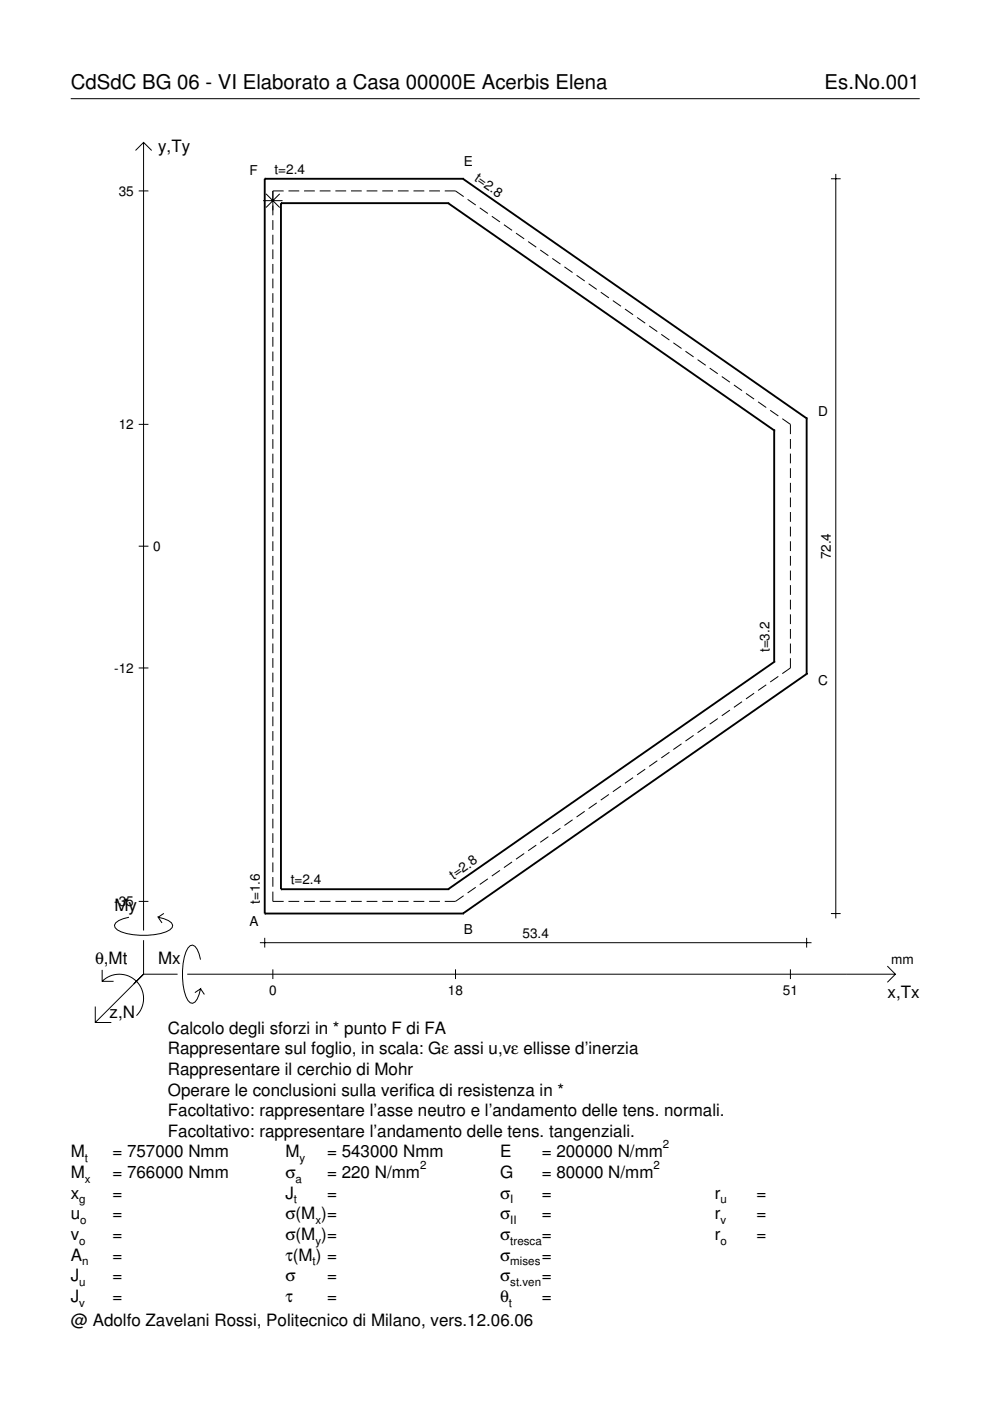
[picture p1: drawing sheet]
<svg xmlns="http://www.w3.org/2000/svg" width="210mm" height="297mm" viewBox="0 0 210 297" stroke-linecap="round" stroke-linejoin="round" font-family="sans-serif">
<g fill="none" stroke="#000" stroke-width=".21">
<path d="M15 20.9h180M28.7 31.9l1.7-1.7 1.8 1.7M30.4 30.2v167.1M176.2 37.9h2M177.2 36.9v157.8M29.4 40.5h2.1M55.8 42.5h4.1M56.4 41.1l2.9 2.9M57.8 46.7v2M57.8 49.8v2M57.8 52.9v2M57.8 56v2"/>
<path d="M57.8 59.1v2M59.3 41.1l-2.9 2.9M60.1 40.5h-2.3v5.1M61.2 40.5h2.2M64.5 40.5h2.3M67.8 40.5h2.3M71.1 40.5h2.3M74.4 40.5h2.3M77.7 40.5h2.3M81 40.5h2.3M84.4 40.5h2.2M87.7 40.5h2.3"/>
<path d="M91 40.5h2.3M94.3 40.5h2.3l1.7 1.2M99.1 42.3l1.8 1.2M101.7 44.1l1.7 1.2M104.3 45.9l1.7 1.2M106.8 47.6l1.8 1.2M109.4 49.4l1.7 1.2M112 51.2l1.7 1.2M114.5 53l1.8 1.2M117.1 54.8l1.7 1.2M119.7 56.6l1.7 1.2M122.2 58.4l1.8 1.2"/>
<path d="M57.8 62.2v2M57.8 65.2v2.1M57.8 68.3v2.1M57.8 71.4v2.1M57.8 74.5v2.1M57.8 77.6v2.1M124.8 60.2l1.7 1.2M127.4 62l1.7 1.2M129.9 63.7l1.8 1.2M132.5 65.5l1.7 1.2M135.1 67.3l1.7 1.2M137.6 69.1l1.8 1.2"/>
<path d="M140.2 70.9l1.7 1.2M142.8 72.7l1.7 1.2M145.3 74.5l1.8 1.2M147.9 76.3l1.7 1.2M150.5 78l1.7 1.2M153 79.8l1.8 1.2M29.4 90h2.1M57.8 80.7v2.1M57.8 83.8v2.1M57.8 86.9v2.1M57.8 90v2.1M57.8 93.1v2.1"/>
<path d="M57.8 96.2v2.1M57.8 99.3v2.1M155.6 81.6l1.7 1.2M158.2 83.4l1.7 1.2M160.7 85.2l1.8 1.2M163.3 87l1.7 1.2M165.9 88.8l1.7 1.2v2M167.6 93.1v2M167.6 96.2v2M167.6 99.3v2M29.4 115.8h2.1M57.8 102.4v2.1"/>
<path d="M57.8 105.5v2M57.8 108.6v2M57.8 111.7v2M57.8 114.8v2M57.8 117.9v2M167.6 102.4v2M167.6 105.5v2M167.6 108.6v2M167.6 111.7v2M167.6 114.8v2M167.6 117.9v2M57.8 121v2"/>
<path d="M57.8 124.1v2M57.8 127.1v2.1M57.8 130.2v2.1M57.8 133.3v2.1M57.8 136.4v2.1M57.8 139.5v2.1M167.6 121v2M167.6 124.1v2M167.6 127.2v2M167.6 130.3v2M167.6 133.4v2M167.6 136.5v2"/>
<path d="M167.6 139.6v2l-1.7 1.2M29.4 141.6h2.1M57.8 142.6v2.1M57.8 145.7v2.1M57.8 148.8v2.1M57.8 151.9v2.1M57.8 155v2.1M57.8 158.1v2.1M141.9 159.5l-1.7 1.2M144.5 157.7l-1.7 1.2M147.1 155.9l-1.8 1.2M149.6 154.1l-1.7 1.2"/>
<path d="M152.2 152.4l-1.7 1.2M154.8 150.6l-1.8 1.2M157.3 148.8l-1.7 1.2M159.9 147l-1.7 1.2M162.5 145.2l-1.8 1.2M165 143.4l-1.7 1.2M57.8 161.2v2.1M57.8 164.3v2.1M57.8 167.4v2M57.8 170.5v2M57.8 173.6v2M57.8 176.7v2"/>
<path d="M57.8 179.8v2M113.7 179.2l-1.7 1.2M116.3 177.4l-1.8 1.2M118.8 175.6l-1.7 1.2M121.4 173.8l-1.7 1.2M124 172l-1.8 1.2M126.5 170.2l-1.7 1.2M129.1 168.4l-1.7 1.2M131.7 166.7l-1.8 1.2M134.2 164.9l-1.7 1.2M136.8 163.1l-1.7 1.2M139.4 161.3l-1.8 1.2"/>
<path d="M27.3 194.5a3.6 3.6 0 0 0-3 1.7l.1 .5a5.6 5.6 0 0 0 3.8 1.5 13.4 13.4 0 0 0 7.8-1l.5-.5 .1-.5a3.6 3.6 0 0 0-3.1-1.7l.8 1.2M29.4 191.1h2.1M30.4 199.3v7.3M34.7 193.7l-1.2 .8M55.1 199.9h117M56.1 198.8v2.1M57.8 189v2.1h2.3M57.8 182.9v2M57.8 186v2M61.2 191.1h2.2M64.5 191.1h2.3M67.8 191.1h2.3"/>
<path d="M71.1 191.1h2.3M74.4 191.1h2.3M77.7 191.1h2.3M81 191.1h2.3M84.4 191.1h2.2M87.7 191.1h2.3M91 191.1h2.3M98.3 189.9l-1.7 1.2h-2.3M100.9 188.1l-1.8 1.2M103.4 186.3l-1.7 1.2M106 184.5l-1.7 1.2M108.6 182.8l-1.8 1.2"/>
<path d="M111.1 181l-1.7 1.2M171 198.8v2.1M176.2 193.7h2M20.2 213.4v3.4h3.4M21.7 208.1a5.1 5.1 0 0 1 7.2 0 5.1 5.1 0 0 1 0 7.2M21.7 205.6v2.5h2.4M30.4 206.6l-10.2 10.2M30.4 206.6h7.2M39.7 206.6h150.1M42.5 203.5a3.6 3.6 0 0 0-1.7-3.1l-.5 .1a5.7 5.7 0 0 0-1.5 3.8 13.3 13.3 0 0 0 1 7.8l.5 .5 .5 .1a3.6 3.6 0 0 0 1.7-3.1l-1.2 .9M42.5 209.6l.8 1.3M57.8 205.5v2.1"/>
<path d="M96.6 205.5v2.1M167.6 205.5v2.1M188.1 204.8l1.7 1.8-1.7 1.7"/>
</g>
<g fill="none" stroke="#000" stroke-width=".4">
<path d="M56.1 37.9h.1M56.1 37.9h42M56.1 37.9v155.8M98.1 37.9h.1M98.1 37.9l72.9 50.8M59.6 43.1h.1M59.6 43.1h35.4M59.6 43.1v145.4M95 43.1h.1M95 43.1l69.1 48.2M164.1 91.3h.1M164.1 91.3v49"/>
<path d="M171 88.7h.1M171 88.7v54.2M164.1 140.3h.1M164.1 140.3l-69.1 48.2M171 142.9h.1M171 142.9l-72.9 50.8M56.1 193.7h.1M56.1 193.7h42M59.6 188.5h.1M59.6 188.5h35.4M95 188.5h.1M98.1 193.7h.1"/>
</g>
<g font-size="4.3">
<text x="15" y="18.9">CdSdC BG 06 - VI Elaborato a Casa 00000E Acerbis Elena</text>
<text x="174.8" y="18.9">Es.No.001</text>
</g>
<g font-size="3.6">
<text x="33.5" y="32.3">y,Ty</text>
<text x="24.3" y="193.2">My</text>
<text x="20.1" y="204.5">θ,Mt</text>
<text x="33.5" y="204.5">Mx</text>
<text x="23.2" y="215.8">z,N</text>
<text x="188.2" y="211.7">x,Tx</text>
<text x="35.6" y="219.2">Calcolo degli sforzi in * punto F di FA</text>
<text x="35.6" y="227.9">Rappresentare il cerchio di Mohr</text>
<text x="35.6" y="223.5">Rappresentare sul foglio, in scala: Gε assi u,vε ellisse d’inerzia</text>
<text x="35.6" y="232.3">Operare le conclusioni sulla verifica di resistenza in *</text>
<text x="35.6" y="236.7">Facoltativo: rappresentare l’asse neutro e l’andamento delle tens. normali.</text>
<text x="15" y="245.4">M</text>
<text x="23.8" y="245.4">= 757000 Nmm</text>
<text x="35.6" y="241">Facoltativo: rappresentare l’andamento delle tens. tangenziali.</text>
<text x="60.5" y="245.4">M</text>
<text x="69.3" y="245.4">= 543000 Nmm</text>
<text x="106" y="245.4">E</text>
<text x="114.9" y="245.4">= 200000 N/mm</text>
<text x="15" y="249.8">M</text>
<text x="23.8" y="249.8">= 766000 Nmm</text>
<text x="60.5" y="249.8">σ</text>
<text x="69.3" y="249.8">= 220 N/mm</text>
<text x="106" y="249.8">G</text>
<text x="114.9" y="249.8">= 80000 N/mm</text>
<text x="15" y="254.2">x</text>
<text x="23.8" y="254.2">=</text>
<text x="60.5" y="254.2">J</text>
<text x="69.3" y="254.2">=</text>
<text x="106" y="254.2">σ</text>
<text x="114.9" y="254.2">=</text>
<text x="151.5" y="254.2">r</text>
<text x="160.4" y="254.2">=</text>
<text x="15" y="258.5">u</text>
<text x="15" y="262.9">v</text>
<text x="23.8" y="258.5">=</text>
<text x="23.8" y="262.9">=</text>
<text x="60.5" y="262.9">σ(M )=</text>
<text x="60.5" y="258.5">σ(M )=</text>
<text x="106" y="258.5">σ</text>
<text x="106" y="262.9">σ</text>
<text x="114.9" y="258.5">=</text>
<text x="114.9" y="262.9">=</text>
<text x="151.5" y="258.5">r</text>
<text x="151.5" y="262.9">r</text>
<text x="160.4" y="258.5">=</text>
<text x="160.4" y="262.9">=</text>
<text x="15" y="267.3">A</text>
<text x="23.8" y="267.3">=</text>
<text x="60.5" y="267.3">τ(M ) =</text>
<text x="106" y="267.3">σ</text>
<text x="114.9" y="267.3">=</text>
<text x="15" y="271.7">J</text>
<text x="23.8" y="271.7">=</text>
<text x="60.5" y="271.7">σ</text>
<text x="69.3" y="271.7">=</text>
<text x="106" y="271.7">σ</text>
<text x="114.9" y="271.7">=</text>
<text x="15" y="281.2">@ Adolfo Zavelani Rossi, Politecnico di Milano, vers.12.06.06</text>
<text x="15" y="276">J</text>
<text x="23.8" y="276">=</text>
<text x="60.5" y="276">τ</text>
<text x="69.3" y="276">=</text>
<text x="106" y="276">θ</text>
<text x="114.9" y="276">=</text>
</g>
<g font-size="2.9">
<text x="98.4" y="35.3">E</text>
<text x="25.2" y="41.5">35</text>
<text x="52.9" y="37.2">F</text>
<text x="58.2" y="36.9">t=2.4</text>
<text x="100.4" y="38.2" transform="rotate(35 100.4 38.2)">t=2.8</text>
<text x="173.5" y="88.1">D</text>
<text x="25.2" y="91">12</text>
<text x="32.5" y="116.8">0</text>
<text x="176.2" y="118.6" transform="rotate(-90 176.2 118.6)">72.4</text>
<text x="24.2" y="142.6">-12</text>
<text x="163.1" y="138.3" transform="rotate(-90 163.1 138.3)">t=3.2</text>
<text x="173.5" y="145.3">C</text>
<text x="55.1" y="191.6" transform="rotate(-90 55.1 191.6)">t=1.6</text>
<text x="61.6" y="187.5">t=2.4</text>
<text x="96.1" y="186.5" transform="rotate(-35 96.1 186.5)">t=2.8</text>
<text x="24.2" y="192.1">-35</text>
<text x="52.9" y="196.2">A</text>
<text x="98.4" y="198.1">B</text>
<text x="110.8" y="198.8">53.4</text>
<text x="189" y="204.5">mm</text>
<text x="57" y="210.9">0</text>
<text x="95" y="210.9">18</text>
<text x="166" y="210.9">51</text>
</g>
<g font-size="2.4">
<text x="140.6" y="243.4">2</text>
<text x="18" y="246.4">t</text>
<text x="18" y="250.8">x</text>
<text x="62.7" y="250.8">a</text>
<text x="63.5" y="246.4">y</text>
<text x="89.1" y="247.8">2</text>
<text x="138.6" y="247.8">2</text>
<text x="16.8" y="255.2">g</text>
<text x="62.3" y="255.2">t</text>
<text x="108.2" y="255.2">I</text>
<text x="152.7" y="255.2">u</text>
<text x="16.8" y="263.9">o</text>
<text x="17" y="259.5">o</text>
<text x="66.9" y="259.5">x</text>
<text x="66.9" y="263.9">y</text>
<text x="108.2" y="259.5">II</text>
<text x="108.2" y="263.9">tresca</text>
<text x="152.7" y="259.5">v</text>
<text x="152.7" y="263.9">o</text>
<text x="17.4" y="268.3">n</text>
<text x="66.3" y="268.3">t</text>
<text x="108.2" y="268.3">mises</text>
<text x="16.8" y="272.7">u</text>
<text x="108.2" y="272.7">st.ven</text>
<text x="16.8" y="277">v</text>
<text x="107.9" y="277">t</text>
</g>
</svg>
